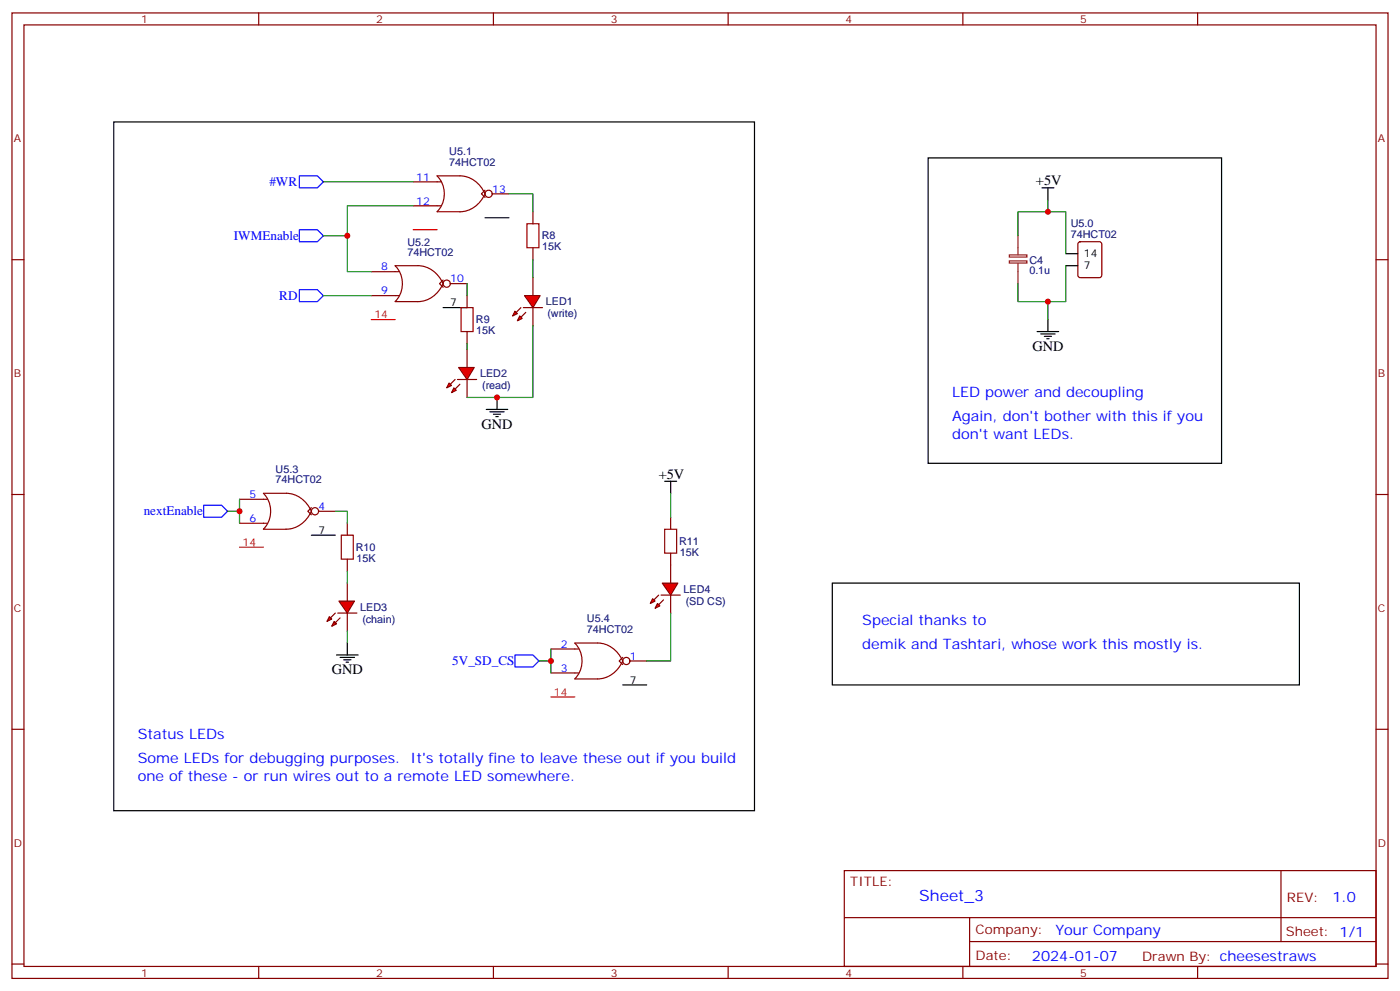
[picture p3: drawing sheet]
<svg xmlns="http://www.w3.org/2000/svg" width="412mm" height="292mm" viewBox="0 0 412 292" stroke-linecap="round" stroke-linejoin="round" font-family="sans-serif">
<g fill="none" stroke="#870000" stroke-width=".35">
<path d="M3.5 3.8h405.4v284.3h-405.4zM7.1 7.3h398.2v277.3h-398.2zM76.2 3.8v3.5M145.3 3.8v3.5M214.5 3.8v3.5M283.6 3.8v3.5M352.8 3.8v3.5M121.7 53.6h8.1M128.7 51.8a7.5 7.5 0 0 1 0 10.5M128.8 51.8h6.7a8.4 8.4 0 0 1 7.4 5.3 8.4 8.4 0 0 1-7.4 5.3h-6.7M142.9 56l-1.1 1.1 1.1 1M145 57.1h4.9"/>
<path d="M3.5 76.5h3.6M116.4 78.2h6.7a8.4 8.4 0 0 1 7.4 5.3 8.4 8.4 0 0 1-7.4 5.3h-6.7a7.6 7.6 0 0 0 0-10.6zM121.7 60.6h8.1M157 62.4v3.5M157 73v3.5M405.3 76.5h3.6M109.4 80h8.1M109.4 87.1h8.1M130.5 82.5l-1 1 1 1.1M132.6 83.5h5M137.6 87.1v3.5M137.6 97.6v3.6"/>
<path d="M3.5 145.6h3.6M70.6 147h8.1M70.6 154.1h8.1M77.6 145.3h6.7a8.4 8.4 0 0 1 7.4 5.3 8.4 8.4 0 0 1-7.4 5.3l-6.7-.1a7.6 7.6 0 0 0 0-10.5zM91.7 149.5l-1 1.1 1 1M93.8 150.6h5M405.3 145.6h3.6M162.3 191.1h8.1M162.3 198.2h8.1M169.3 189.4h6.7a8.4 8.4 0 0 1 7.4 5.3 8.4 8.4 0 0 1-7.4 5.3h-6.7a7.6 7.6 0 0 0 0-10.6M183.4 193.6l-1 1.1 1 1M185.6 194.7h4.9"/>
<path d="M3.5 214.8h3.6M405.3 214.8h3.6M248.7 256.4h156.6v28.2h-156.6zM377.3 256.4v20.9M248.7 270.2h156.5M285.6 277.3h119.6M285.6 270.2v14.2M3.5 283.9h3.6M76.2 284.6v3.5M145.3 284.6v3.5M214.5 284.6v3.5M283.6 284.6v3.5"/>
<path d="M352.8 284.6v3.5M405.3 283.9h3.6"/>
<circle cx="143.9" cy="57.1" r="1.06"/>
<circle cx="131.6" cy="83.5" r="1.06"/>
<circle cx="92.8" cy="150.6" r="1.06"/>
<circle cx="184.5" cy="194.7" r="1.06"/>
</g>
<path d="M142.9 64.1h7M130.5 90.6h7.1M91.7 157.6h7.1M183.4 201.7h7.1" fill="none" stroke="#000" stroke-width=".35"/>
<path d="M121.7 67.7h7.1M109.4 94.1h7M70.6 161.1h7M162.3 205.2h7" fill="none" stroke="#f00" stroke-width=".35"/>
<path d="M95.2 53.6h26.5M95.2 69.4h7.1M121.7 60.6h-19.4v19.4h7.1M95.2 87.1h14.2" fill="none" stroke="#008700" stroke-width=".35"/>
<path d="M88.2 51.8h5.3l1.7 1.8-1.7 1.7h-5.3zM88.2 67.7h5.3l1.7 1.7-1.7 1.8h-5.3zM88.2 85.3h5.3l1.7 1.8-1.7 1.7h-5.3z" fill="none" stroke="#00f" stroke-width=".35"/>
<path d="M155.2 65.9h3.5v7.1h-3.5zM135.8 90.6h3.5v7h-3.5z" fill="none" stroke="#a10000" stroke-width=".35"/>
<g fill="#f00" stroke="#870000" stroke-width=".35">
<path d="M135.1 108.2h4.6l-2.1 3.6z"/>
<path d="M134.8 111.8h5.6z"/>
</g>
<g fill="#870000" stroke="#870000" stroke-width=".35">
<path d="M134.1 111.8l-1.5 1.4z"/>
<path d="M135.5 113.2l-1.4 1.4z"/>
</g>
<g fill="#f00" stroke="#870000" stroke-width=".35">
<path d="M132.3 112.8l.7 .7-1.4 .7z"/>
<path d="M133.7 114.2l.7 .7-1.4 .7z"/>
</g>
<path d="M137.6 102.9v5.3M137.6 111.8v5.3" fill="none" stroke="#870000" stroke-width=".35"/>
<g fill="#f00" stroke="#870000" stroke-width=".35">
<path d="M154.5 87.1h4.6l-2.1 3.5z"/>
<path d="M154.2 90.6h5.6z"/>
</g>
<g fill="#870000" stroke="#870000" stroke-width=".35">
<path d="M153.5 90.6l-1.5 1.4z"/>
<path d="M154.9 92l-1.4 1.4z"/>
</g>
<g fill="#f00" stroke="#870000" stroke-width=".35">
<path d="M151.7 91.7l.7 .7-1.4 .7z"/>
<path d="M153.1 93.1l.7 .7-1.4 .7z"/>
</g>
<path d="M157 81.8v5.3M157 90.6v5.3M102.3 154.1v3.5M102.3 164.7v3.5" fill="none" stroke="#870000" stroke-width=".35"/>
<path d="M149.9 57.1h7.1v5.3M157 76.5v5.3M137.6 83.5v3.6M137.6 101.2v1.7M67 150.6h3.6M70.6 147v7.1" fill="none" stroke="#008700" stroke-width=".35"/>
<path d="M60 148.8h5.3l1.7 1.8-1.7 1.7h-5.3z" fill="none" stroke="#00f" stroke-width=".35"/>
<path d="M100.5 157.6h3.6v7.1h-3.6z" fill="none" stroke="#a10000" stroke-width=".35"/>
<g fill="#f00" stroke="#870000" stroke-width=".35">
<path d="M99.8 177h4.6l-2.1 3.6z"/>
<path d="M99.5 180.6h5.6z"/>
</g>
<g fill="#870000" stroke="#870000" stroke-width=".35">
<path d="M98.8 180.6l-1.4 1.4z"/>
<path d="M100.2 182l-1.4 1.4z"/>
</g>
<g fill="#f00" stroke="#870000" stroke-width=".35">
<path d="M97 181.6l.7 .7-1.4 .7z"/>
<path d="M98.4 183l.7 .7-1.4 .7z"/>
</g>
<path d="M102.3 171.7v5.3M102.3 180.6v5.2" fill="none" stroke="#870000" stroke-width=".35"/>
<path d="M157 95.9v21.2h-19.4M98.8 150.6h3.5v3.5M102.3 168.2v3.5M102.3 185.8v3.6M158.7 194.7h3.6M162.3 191.1v7.1" fill="none" stroke="#008700" stroke-width=".35"/>
<path d="M146.4 117.1v3.5M143.2 120.6h6.4M144.3 121.3h4.2M145.3 122h2.2M146 122.7h.8M99.1 192.9h6.4M100.2 193.6h4.2M101.2 194.3h2.2M102 195h.7M102.3 189.4v3.5" fill="none" stroke="#000" stroke-width=".35"/>
<path d="M151.7 192.9h5.3l1.7 1.8-1.7 1.7h-5.3z" fill="none" stroke="#00f" stroke-width=".35"/>
<g fill="#f00" stroke="#870000" stroke-width=".35">
<path d="M195.1 171.7h4.6l-2.1 3.6z"/>
<path d="M194.7 175.3h5.7z"/>
</g>
<g fill="#870000" stroke="#870000" stroke-width=".35">
<path d="M194 175.3l-1.4 1.4z"/>
<path d="M195.4 176.7l-1.4 1.4z"/>
</g>
<g fill="#f00" stroke="#870000" stroke-width=".35">
<path d="M192.3 176.3l.7 .7-1.4 .7z"/>
<path d="M193.7 177.7l.7 .7-1.4 .7z"/>
</g>
<path d="M317.7 71.4l.5-.2h5.6l.7 .4 .1 9.5-.5 .6-5.9 .1-.6-.5-.1-9.4zM197.6 152.3v3.6M197.6 162.9v8.8M197.6 175.3v5.3" fill="none" stroke="#870000" stroke-width=".35"/>
<path d="M195.8 155.9h3.5v7h-3.5z" fill="none" stroke="#a10000" stroke-width=".35"/>
<path d="M308.7 58.8v3.6h-8.8v7M308.7 62.4h5.3v12.3M314 78.2v10.6h-14.1v-5.3M308.7 88.8v5.3M197.6 145.3v7M197.6 180.6v14.1h-7.1" fill="none" stroke="#008700" stroke-width=".35"/>
<g fill="none" stroke="#000" stroke-width=".35">
<path d="M33.5 35.9h188.7v202.9h-188.7zM273.4 46.5h86.4v90h-86.4zM306.9 55.3h3.5M308.7 55.3v3.5M314 74.7h3.5M314 78.2h3.5M305.5 97.6h6.4M306.6 98.4h4.2M307.6 99.1h2.1M308.3 99.8h.7M308.7 94.1v3.5M195.8 141.7h3.5"/>
<path d="M197.6 141.7v3.6M245.2 171.7h137.6v30h-137.6z"/>
</g>
<path d="M297.3 76.8h5.2v.7h-5.2zM297.3 75.1h5.2v.6h-5.2zM299.9 69.4v5.7M299.9 77.5v6" fill="none" stroke="#8c2424" stroke-width=".35"/>
<g fill="#c00">
<circle cx="102.3" cy="69.4" r=".88"/>
<circle cx="70.6" cy="150.6" r=".88"/>
<circle cx="146.4" cy="117.1" r=".88"/>
<circle cx="162.3" cy="194.7" r=".88"/>
<circle cx="308.7" cy="62.4" r=".88"/>
<circle cx="308.7" cy="88.8" r=".88"/>
</g>
<text font-size="4.6" fill="#00f" x="270.8" y="265.4">Sheet_3</text>
<g font-size="4.2">
<text x="305.2" y="54.6">+5V</text>
<text x="304.1" y="103.3">GND</text>
<text x="141.8" y="126.2">GND</text>
<text x="194" y="141">+5V</text>
<text x="97.7" y="198.5">GND</text>
</g>
<g font-size="4.2" fill="#00f">
<text x="280.5" y="117.1">LED power and decoupling</text>
<text x="280.5" y="124.1">Again, don't bother with this if you</text>
<text x="280.5" y="129.4">don't want LEDs.</text>
<text x="254" y="184.1">Special thanks to</text>
<text x="254" y="191.1">demik and Tashtari, whose work this mostly is.</text>
<text x="40.6" y="217.6">Status LEDs</text>
<text x="40.6" y="224.6">Some LEDs for debugging purposes.</text>
<text x="120.9" y="224.6">It's totally fine to leave these out if you build</text>
<text x="40.6" y="229.9">one of these - or run wires out to a remote LED somewhere.</text>
<text x="392.5" y="265.7">1.0</text>
<text x="310.9" y="275.2">Your Company</text>
<text x="304" y="283">2024-01-07</text>
</g>
<g font-size="3.9" fill="#00f">
<text x="79.3" y="54.8">#WR</text>
<text x="68.9" y="70.6">IWMEnable</text>
<text x="82.3" y="88.4">RD</text>
<text x="42.3" y="151.8">nextEnable</text>
<text x="133.2" y="195.9">5V_SD_CS</text>
</g>
<g font-size="3.9" fill="#800">
<text x="250.5" y="261">TITLE:</text>
<text x="379.1" y="265.7">REV:</text>
<text x="287.4" y="275.2">Company:</text>
<text x="378.7" y="275.8">Sheet: 1/1</text>
<text x="287.4" y="282.9">Date:</text>
<text x="336.4" y="282.9">Drawn By: cheesestraws</text>
</g>
<g font-size="3.2" fill="#800">
<text x="41.6" y="6.8">1</text>
<text x="110.8" y="6.8">2</text>
<text x="179.9" y="6.8">3</text>
<text x="249.1" y="6.8">4</text>
<text x="318.2" y="6.8">5</text>
<text x="4.1" y="41.9">A</text>
<text x="405.9" y="41.9">A</text>
<text x="4.1" y="111.1">B</text>
<text x="405.9" y="111.1">B</text>
<text x="4.1" y="180.2">C</text>
<text x="405.9" y="180.2">C</text>
<text x="4.1" y="249.3">D</text>
<text x="405.9" y="249.3">D</text>
<text x="41.6" y="287.6">1</text>
<text x="110.8" y="287.6">2</text>
<text x="179.9" y="287.6">3</text>
<text x="249.1" y="287.6">4</text>
<text x="318.2" y="287.6">5</text>
</g>
<g font-size="3.2" fill="#000080">
<text x="132.3" y="45.7">U5.1</text>
<text x="132.3" y="48.8">74HCT02</text>
<text x="159.6" y="70.5">R8</text>
<text x="315.4" y="70.1">74HCT02</text>
<text x="315.4" y="67">U5.0</text>
<text x="120" y="75.3">74HCT02</text>
<text x="120" y="72.4">U5.2</text>
<text x="159.7" y="73.7">15K</text>
<text x="303.2" y="77.6">C4</text>
<text x="303.2" y="80.8">0.1u</text>
<text x="160.8" y="89.9">LED1</text>
<text x="140.2" y="95.2">R9</text>
<text x="161.2" y="93.5">(write)</text>
<text x="140.3" y="98.4">15K</text>
<text x="141.4" y="111.1">LED2</text>
<text x="142" y="114.6">(read)</text>
<text x="81.2" y="142.3">74HCT02</text>
<text x="81.2" y="139.2">U5.3</text>
<text x="200" y="160.5">R11</text>
<text x="104.8" y="162.3">R10</text>
<text x="105" y="165.5">15K</text>
<text x="200.2" y="163.7">15K</text>
<text x="106.1" y="179.9">LED3</text>
<text x="201.4" y="174.6">LED4</text>
<text x="202" y="178.1">(SD CS)</text>
<text x="106.7" y="183.4">(chain)</text>
<text x="172.9" y="183.3">U5.4</text>
<text x="172.9" y="186.4">74HCT02</text>
</g>
<g font-size="3.2" fill="#00f">
<text x="122.6" y="53.2">11</text>
<text x="145" y="56.7">13</text>
<text x="122.6" y="60.3">12</text>
<text x="112.3" y="79.7">8</text>
<text x="132.6" y="83.2">10</text>
<text x="112.3" y="86.7">9</text>
<text x="73.5" y="146.7">5</text>
<text x="73.5" y="153.7">6</text>
<text x="93.8" y="150.2">4</text>
<text x="165.2" y="190.8">2</text>
<text x="165.2" y="197.8">3</text>
<text x="185.6" y="194.3">1</text>
</g>
<g font-size="3.2">
<text x="319.3" y="75.8">14</text>
<text x="319.3" y="79.3">7</text>
<text x="132.6" y="90.2">7</text>
<text x="93.8" y="157.3">7</text>
<text x="185.6" y="201.4">7</text>
</g>
<g font-size="3.2" fill="#f00">
<text x="110.3" y="93.8">14</text>
<text x="71.5" y="160.8">14</text>
<text x="163.2" y="204.9">14</text>
</g>
</svg>
